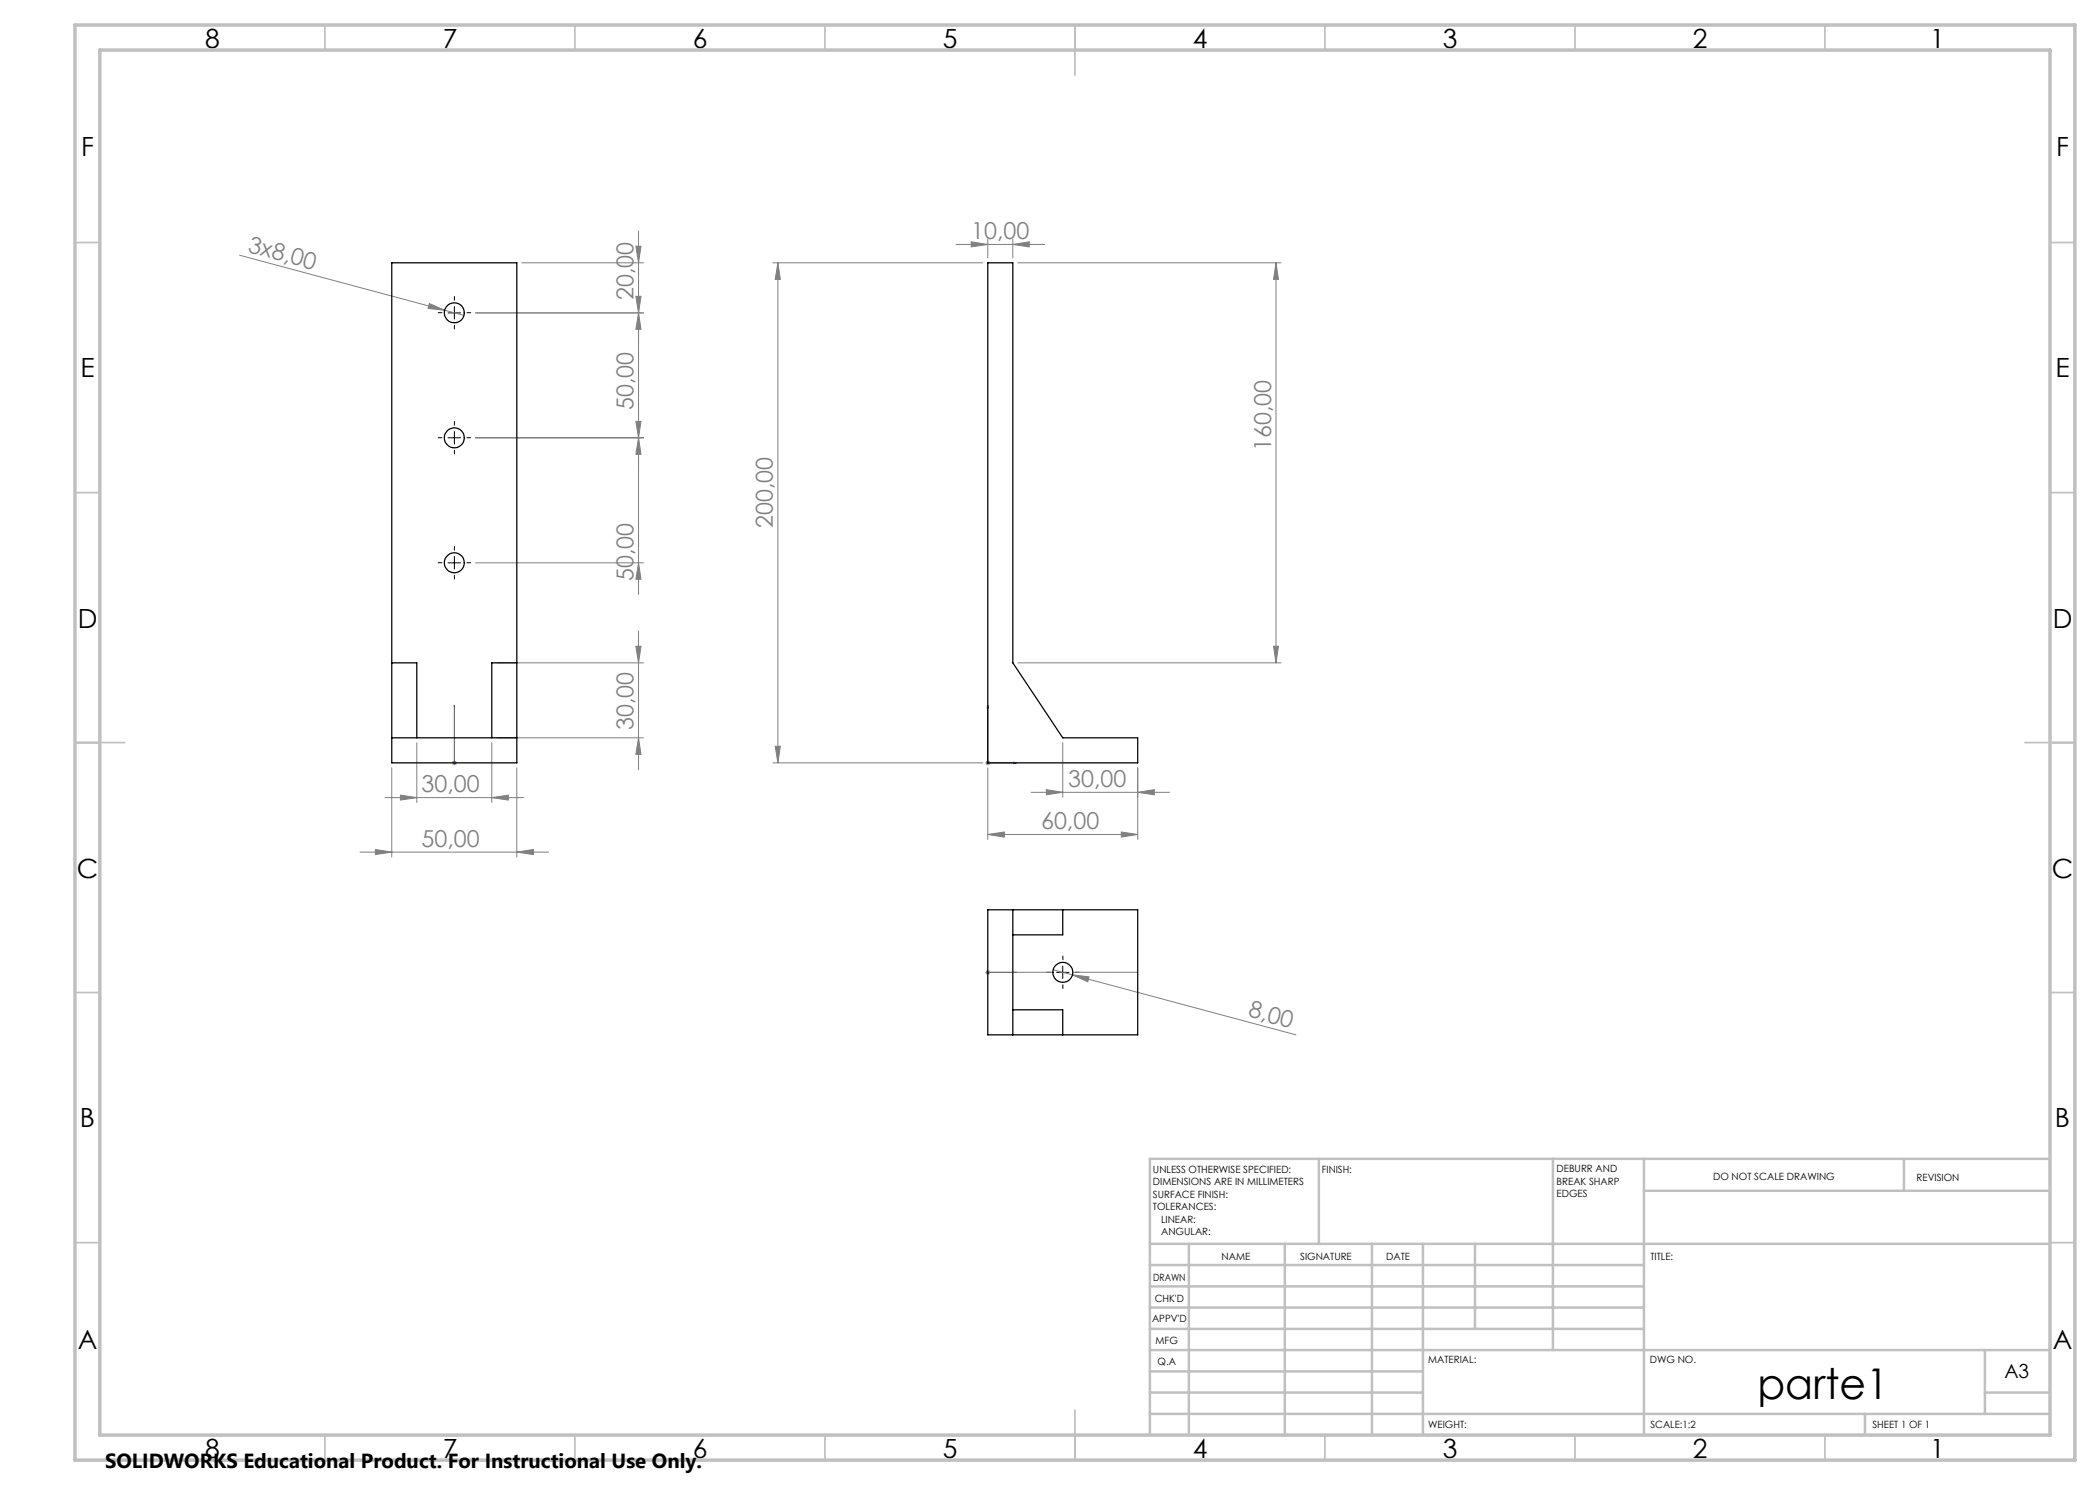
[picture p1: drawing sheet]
<svg xmlns="http://www.w3.org/2000/svg" width="420mm" height="297mm" viewBox="0 0 420 297" stroke-linecap="round" stroke-linejoin="round" font-family="sans-serif">
<path d="M90.9 152.4v.3zM90.9 141v.6v-.6M90.9 152.6h.1M90.9 141v11.6M197.6 141l.1 .6h-.3zM197.6 141v11.6h5.7M202.7 152.4l.6 .2-.6 .1zM197.4 194.5h.3zM197.6 194.5h.1M197.6 194.5h5.7M203.3 194.5h-.6h.6" fill="none" stroke="#00f" stroke-width=".2"/>
<g fill="none" stroke="#808080" stroke-width=".2">
<path d="M47.9 51l41 11.1M104.4 52.6h24.3M127.2 59.3h1l-.5 3.3zM127.2 49.2h1l-.5 3.4zM127.7 46.2v72.7M154.6 52.6h42M155.6 52.6l.5 3.3h-1.1zM155.6 52.6v100M191.2 48.9h17.7M194.2 48.4l3.4 .5-3.4 .5zM197.6 47.9v3.7M202.6 48.9l3.2-.5v1z"/>
<path d="M202.6 47.9v3.7M203.6 52.6h52.6M255.2 52.6v80M255.2 52.6l.5 3.3h-1zM85.9 60.7l3 1.4-3.3-.4zM88.9 62.1l3.9 1M127.7 62.6l.5 3.3h-1zM128.7 62.6h-33.6M95.1 87.6h33.6M127.2 84.3h1l-.5 3.3zM127.7 87.6l.5 3.3h-1zM95.1 112.6h33.6"/>
<path d="M127.7 112.6l.5 3.2h-1zM99.4 132.6h29.3M127.2 129.3h1l-.5 3.3zM127.7 126.2v27.7M203.6 132.6h52.6M254.7 129.3h1l-.5 3.3zM77 159.5h27.7M78.4 153.6v17.8M80.1 159l3.3 .5-3.3 .5zM83.4 148.6v11.9M90.4 152.6h1M90.5 152.2l.7 .7"/>
<path d="M90.9 152.1v1M91.2 152.2l-.7 .7M98.4 159.5l3.3-.5v1zM98.4 148.6v11.9M99.4 147.6h29.3M103.4 153.6v17.8M127.7 147.6l.5 3.3h-1zM154.6 152.6h42M155 149.3h1.1l-.5 3.3zM197.1 152.6h.9M197.2 152.2l.7 .7M197.6 152.1v1"/>
<path d="M197.6 153.6v14.3M197.9 152.2l-.7 .7M206.2 158.5h27.7M209.3 157.9l3.2 .6-3.2 .5zM212.5 148.6v10.9M227.5 158.5l3.4-.6v1.1zM227.5 153.6v14.3M72 170.4h37.7M75.1 169.9l3.3 .5-3.3 .5zM103.4 170.4l3.3-.5v1zM197.6 166.9l3.3-.5v1zM197.6 166.9h29.9"/>
<path d="M224.3 166.4l3.2 .5-3.2 .5zM197.1 194.5h.9M197.2 194.1l.7 .7M197.6 194v1M197.9 194.1l-.7 .7M210.6 194l3.9 1M214.5 195l3.3 .4-.2 1zM214.5 195l44.7 12"/>
</g>
<g fill="none" stroke="#000" stroke-width=".2" stroke-dasharray="15.2 1.3 1.3 1.3">
<path d="M88.4 62.5h-.8M90.9 60v-.7M90.9 65v.8M93.4 62.5h.7M88.4 87.5h-.8M90.9 85v-.7M90.9 90v.8M93.4 87.5h.7M88.4 112.5h-.8M90.9 110v-.7M90.9 115v.8M93.4 112.5h.7"/>
<path d="M210.1 194.5h-.8M212.6 192v-.8M212.6 197v.7M215.1 194.5h.7"/>
</g>
<path d="M89.6 62.6h2.5M90.9 61.3v2.5M89.6 87.6h2.5M90.9 86.3v2.5M89.6 112.6h2.5M90.9 111.3v2.5M211.3 194.5h2.5M212.5 193.2v2.5" fill="none" stroke="#000" stroke-width=".2"/>
<g fill="none" stroke="#c0c0c0" stroke-width=".35">
<path d="M65 5v5M115 5v5M165 5v5M215 5v10M265 5v5M315 5v5M365 5v5M15 48.5h5M410 48.5h5M15 98.5h5M410 98.5h5M15 148.5h10"/>
<path d="M405 148.5h10M15 198.5h5M410 198.5h5M15 248.5h5M410 248.5h5M65 287v5M115 287v5M165 287v5M215 282v10M265 287v5M315 287v5M365 287v5"/>
</g>
<g fill="none" stroke="#c0c0c0" stroke-width=".5">
<path d="M263.8 231.8v17M310.6 231.8v38.2M328.8 231.8v55.2M328.8 238.2h81.2M380.8 231.8v6.4M410 231.8h-180v55.2M230 248.8h180M230 257.3h98.8M230 253h98.8M237.8 248.8v38.2M257 248.8v38.2M274.4 248.8v38.2"/>
<path d="M284.6 248.8v38.2M295 248.8v17M230 265.8h98.8M230 261.5h98.8M230 278.5h54.6M230 274.3h54.6M230 270h180M397 278.5h13M397 270v12.8M230 282.8h180M373 282.8v4.2"/>
</g>
<path d="M15 5h400v287h-400zM20 10h390v277h-390z" fill="none" stroke="#c0c0c0" stroke-width=".7"/>
<path d="M197.6 194.5h30" fill="none" stroke="#808080" stroke-width=".2" stroke-dasharray="15.2 1.3 1.3 1.3" stroke-dashoffset="2.1"/>
<g fill="#00f">
<path d="M202.7 152.4l.6 .2-.6 .1zM197.6 141l.1 .6h-.3z"/>
<path d="M202.7 194.5h.6zM197.4 194.5h.3z"/>
<path d="M90.9 152.4v.3zM90.9 141v.6z"/>
</g>
<g fill="#808080">
<path d="M85.9 60.7l3 1.4-3.3-.4z"/>
<path d="M214.5 195l3.3 .4-.2 1z"/>
<path d="M227.5 158.5l3.4-.6v1.1zM209.3 157.9l3.2 .6-3.2 .5zM202.6 48.9l3.2-.5v1zM194.2 48.4l3.4 .5-3.4 .5z"/>
<path d="M197.6 166.9l3.3-.5v1zM224.3 166.4l3.2 .5-3.2 .5zM75.1 169.9l3.3 .5-3.3 .5zM103.4 170.4l3.3-.5v1zM80.1 159l3.3 .5-3.3 .5zM98.4 159.5l3.3-.5v1z"/>
<path d="M254.7 129.3h1l-.5 3.3zM255.2 52.6l.5 3.3h-1zM127.7 147.6l.5 3.3h-1zM127.2 129.3h1l-.5 3.3zM127.7 62.6l.5 3.3h-1zM127.2 49.2h1l-.5 3.4z"/>
<path d="M155.6 52.6l.5 3.3h-1.1zM155 149.3h1.1l-.5 3.3zM127.2 59.3h1l-.5 3.3zM127.7 87.6l.5 3.3h-1zM127.2 84.3h1l-.5 3.3zM127.7 112.6l.5 3.2h-1z"/>
</g>
<g fill="none" stroke="#000" stroke-width=".25">
<path d="M78.4 52.6h25v100h-25zM197.6 52.6h5v80l9.9 15h15v5h-29.9zM78.4 132.6h5v15M103.4 132.6h-5v15M78.4 147.6h25M197.6 182h29.9v25h-29.9zM202.6 182v25M212.5 182v5h-9.9M202.6 202h9.9v5"/>
<circle cx="90.8" cy="62.6" r="2"/>
<circle cx="90.9" cy="87.6" r="1.99"/>
<circle cx="90.8" cy="112.6" r="2"/>
<circle cx="212.6" cy="194.5" r="1.99"/>
</g>
<text font-size="8.5" x="351.5" y="279.7">parte1</text>
<g font-size="5.3">
<text x="41" y="9.5">8</text>
<text x="88.5" y="9.5">7</text>
<text x="138.5" y="9.5">6</text>
<text x="188.5" y="9.5">5</text>
<text x="238.5" y="9.5">4</text>
<text x="288.5" y="9.5">3</text>
<text x="338.5" y="9.5">2</text>
<text x="386" y="9.5">1</text>
<text x="16.2" y="31.3">F</text>
<text x="411.2" y="31.3">F</text>
<text x="16.1" y="75.5">E</text>
<text x="411.1" y="75.5">E</text>
<text x="15.5" y="125.5">D</text>
<text x="410.5" y="125.5">D</text>
<text x="15.4" y="175.5">C</text>
<text x="410.4" y="175.5">C</text>
<text x="16" y="225.5">B</text>
<text x="411" y="225.5">B</text>
<text x="15.5" y="269.8">A</text>
<text x="410.5" y="269.8">A</text>
<text x="41" y="291.5">8</text>
<text x="88.5" y="291.5">7</text>
<text x="138.5" y="291.5">6</text>
<text x="188.5" y="291.5">5</text>
<text x="238.5" y="291.5">4</text>
<text x="288.5" y="291.5">3</text>
<text x="338.5" y="291.5">2</text>
<text x="386" y="291.5">1</text>
</g>
<g font-size="4.7" fill="#808080">
<text x="194.2" y="47.8">10,00</text>
<text x="49.4" y="50.4" transform="rotate(15 49.4 50.4)">3x8,00</text>
<text x="126.7" y="60.1" transform="rotate(-90 126.7 60.1)">20,00</text>
<text x="126.7" y="82.1" transform="rotate(-90 126.7 82.1)">50,00</text>
<text x="254.2" y="90.2" transform="rotate(-90 254.2 90.2)">160,00</text>
<text x="154.6" y="105.6" transform="rotate(-90 154.6 105.6)">200,00</text>
<text x="126.7" y="116.2" transform="rotate(-90 126.7 116.2)">50,00</text>
<text x="126.7" y="146" transform="rotate(-90 126.7 146)">30,00</text>
<text x="84.3" y="158.5">30,00</text>
<text x="213.6" y="157.4">30,00</text>
<text x="208.2" y="165.9">60,00</text>
<text x="84.3" y="169.4">50,00</text>
<text x="249.5" y="203.3" transform="rotate(15 249.5 203.3)">8,00</text>
</g>
<text font-size="4.1" x="21" y="293.7">SOLIDWORKS Educational Product. For Instructional Use Only.</text>
<text font-size="3.9" x="400.9" y="275.5">A3</text>
<g font-size="2">
<text x="230.6" y="234.6">UNLESS OTHERWISE SPECIFIED:</text>
<text x="230.6" y="237.1">DIMENSIONS ARE IN MILLIMETERS</text>
<text x="230.6" y="239.6">SURFACE FINISH:</text>
<text x="264.4" y="234.6">FINISH:</text>
<text x="311.3" y="234.5">DEBURR AND</text>
<text x="311.3" y="237">BREAK SHARP</text>
<text x="311.3" y="239.5">EDGES</text>
<text x="342.6" y="236">DO NOT SCALE DRAWING</text>
<text x="383.3" y="236.2">REVISION</text>
<text x="230.6" y="242.1">TOLERANCES:</text>
<text x="232.2" y="244.6">LINEAR:</text>
<text x="232.2" y="247.1">ANGULAR:</text>
<text x="244.3" y="252">NAME</text>
<text x="260" y="251.9">SIGNATURE</text>
<text x="277.2" y="251.9">DATE</text>
<text x="330.1" y="251.9">TITLE:</text>
<text x="230.6" y="256.1">DRAWN</text>
<text x="230.9" y="260.3">CHK'D</text>
<text x="230.4" y="264.4">APPV'D</text>
<text x="231.1" y="268.8">MFG</text>
<text x="231.5" y="273">Q.A</text>
<text x="285.6" y="272.5">MATERIAL:</text>
<text x="330" y="272.5">DWG NO.</text>
<text x="285.6" y="285.5">WEIGHT:</text>
<text x="330.1" y="285.6">SCALE:1:2</text>
<text x="374.5" y="285.6">SHEET 1 OF 1</text>
</g>
</svg>
